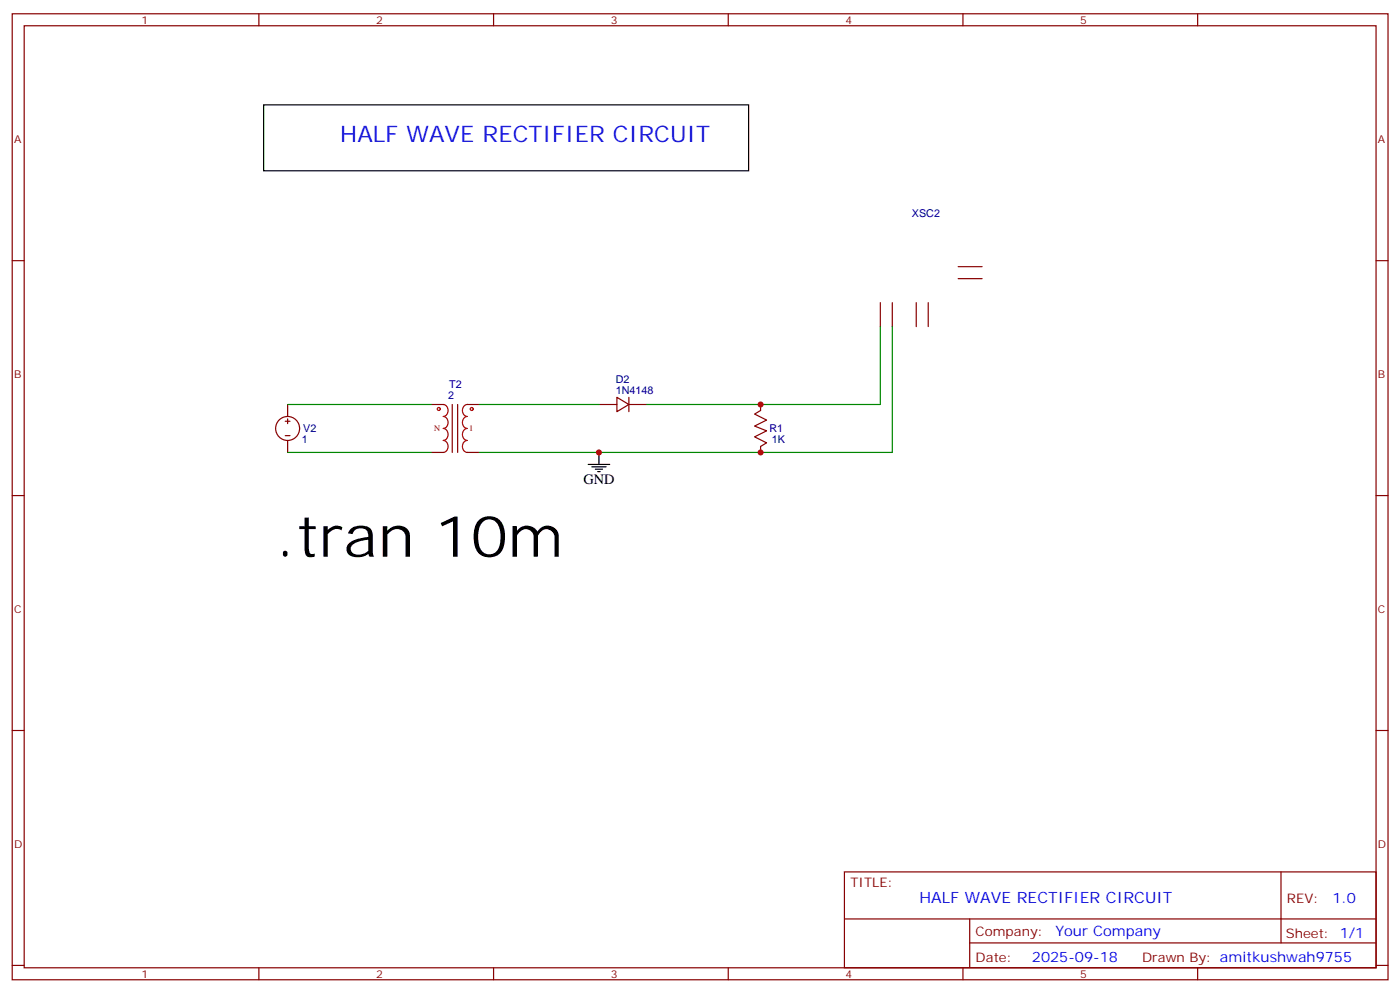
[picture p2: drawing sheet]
<svg xmlns="http://www.w3.org/2000/svg" width="412mm" height="292mm" viewBox="0 0 412 292" stroke-linecap="round" stroke-linejoin="round" font-family="sans-serif">
<g fill="none" stroke="#870000" stroke-width=".35">
<path d="M3.6 4.1h405.3v284.3h-405.3zM7.1 7.6h398.3v277.3h-398.3zM76.3 4.1v3.5M145.4 4.1v3.5M214.6 4.1v3.5M283.7 4.1v3.5M352.8 4.1v3.5M3.6 76.7h3.5M282.3 78.5h7M405.4 76.7h3.5M259.4 89.1v7M262.9 89.1v7"/>
<path d="M269.9 89.1v7M273.5 89.1v7M282.3 82h7M84.7 119.1v3.5M127.1 119.1h3.5M133.2 119.1v14.1M134.8 119.1v14.1M137.7 119.1h3.5M176.5 119.1h5.3M181.8 116.9l3.5 2.2-3.5 2.1zM185.3 116.9v4.3M185.3 119.1h5.3"/>
<path d="M224.1 119.1v1.7l-1.8 1.1 3.5 1.7-3.5 1.8 3.5 1.4-3.5 1.8 3.5 1.8-1.7 1v1.8M84 124h1.4M84 128.2h1.4M84.7 123.3v1.4M84.7 129.6v3.6M127.1 133.2h3.5M137.7 133.2h3.5M3.6 145.9h3.5M405.4 145.9h3.5M3.6 215h3.5M405.4 215h3.5M248.8 256.6h156.6v28.3h-156.6z"/>
<path d="M377.4 256.7v20.8M248.8 270.5h156.5M285.7 277.5h119.6M285.7 270.5v14.1M3.6 284.2h3.5M76.3 284.9v3.5M145.4 284.9v3.5M214.6 284.9v3.5M283.7 284.9v3.5M352.8 284.9v3.5M405.4 284.2h3.5"/>
<circle cx="84.7" cy="126.1" r="3.5"/>
</g>
<g fill="none" stroke="#a10000" stroke-width=".35">
<path d="M130.6 119.1a1.81 1.81 0 0 1 1.4 1.7 1.81 1.81 0 0 1-1.4 1.8 1.81 1.81 0 0 1 1.4 1.8 1.81 1.81 0 0 1-1.4 1.7 1.81 1.81 0 0 1 1.4 1.8 1.81 1.81 0 0 1-1.4 1.7 1.81 1.81 0 0 1 1.4 1.8 1.81 1.81 0 0 1-1.4 1.8M137.7 119.1a1.81 1.81 0 0 0-1.5 1.7 1.81 1.81 0 0 0 1.5 1.8 1.81 1.81 0 0 0-1.5 1.8 1.81 1.81 0 0 0 1.5 1.7 1.81 1.81 0 0 0-1.5 1.8 1.81 1.81 0 0 0 1.5 1.7 1.81 1.81 0 0 0-1.5 1.8 1.81 1.81 0 0 0 1.5 1.8"/>
<circle cx="129.3" cy="120.4" r=".44"/>
<circle cx="139" cy="120.4" r=".44"/>
</g>
<path d="M259.4 96.1v23h-68.8M262.9 96.1v37.1h-121.7M84.7 119.1h42.4M141.2 119.1h35.3M84.7 133.2h42.4" fill="none" stroke="#008700" stroke-width=".35"/>
<path d="M77.7 30.9h142.9v19.4h-142.9zM173.3 136.7h6.3M174.3 137.4h4.3M175.4 138.1h2.1M176.1 138.8h.7M176.5 133.2v3.5" fill="none" stroke="#000" stroke-width=".35"/>
<g fill="#c00">
<circle cx="224.1" cy="119.1" r=".88"/>
<circle cx="224.1" cy="133.2" r=".88"/>
<circle cx="176.5" cy="133.2" r=".88"/>
</g>
<text font-size="16.9" x="81.2" y="163.9">.tran 10m</text>
<text font-size="6.7" fill="#00f" x="100.3" y="41.8">HALF WAVE RECTIFIER CIRCUIT</text>
<text font-size="4.6" fill="#00f" x="270.9" y="265.7">HALF WAVE RECTIFIER CIRCUIT</text>
<text font-size="4.2" x="171.9" y="142.3">GND</text>
<g font-size="4.2" fill="#00f">
<text x="392.6" y="265.9">1.0</text>
<text x="311" y="275.5">Your Company</text>
<text x="304" y="283.3">2025-09-18</text>
</g>
<g font-size="3.9" fill="#800">
<text x="250.5" y="261.2">TITLE:</text>
<text x="379.2" y="265.9">REV:</text>
<text x="287.5" y="275.4">Company:</text>
<text x="378.8" y="276">Sheet: 1/1</text>
<text x="287.5" y="283.1">Date:</text>
<text x="336.5" y="283.2">Drawn By: amitkushwah9755</text>
</g>
<g font-size="3.2" fill="#800">
<text x="41.7" y="7.1">1</text>
<text x="110.8" y="7.1">2</text>
<text x="180" y="7.1">3</text>
<text x="249.1" y="7.1">4</text>
<text x="318.3" y="7.1">5</text>
<text x="4.1" y="42.2">A</text>
<text x="405.9" y="42.2">A</text>
<text x="4.1" y="111.3">B</text>
<text x="405.9" y="111.3">B</text>
<text x="4.1" y="180.4">C</text>
<text x="405.9" y="180.4">C</text>
<text x="4.1" y="249.6">D</text>
<text x="405.9" y="249.6">D</text>
<text x="41.7" y="287.9">1</text>
<text x="110.8" y="287.9">2</text>
<text x="180" y="287.9">3</text>
<text x="249.1" y="287.9">4</text>
<text x="318.3" y="287.9">5</text>
</g>
<g font-size="3.2" fill="#000080">
<text x="268.7" y="63.8">XSC2</text>
<text x="181.4" y="112.7">D2</text>
<text x="132" y="117.3">2</text>
<text x="132.4" y="114.1">T2</text>
<text x="181.4" y="115.9">1N4148</text>
<text x="89" y="130.4">1</text>
<text x="89.3" y="127.2">V2</text>
<text x="226.7" y="127.3">R1</text>
<text x="227.4" y="130.4">1K</text>
</g>
<g font-size="2.5" fill="#a00000">
<text x="127.9" y="127">N</text>
<text x="138.2" y="127">1</text>
</g>
</svg>
